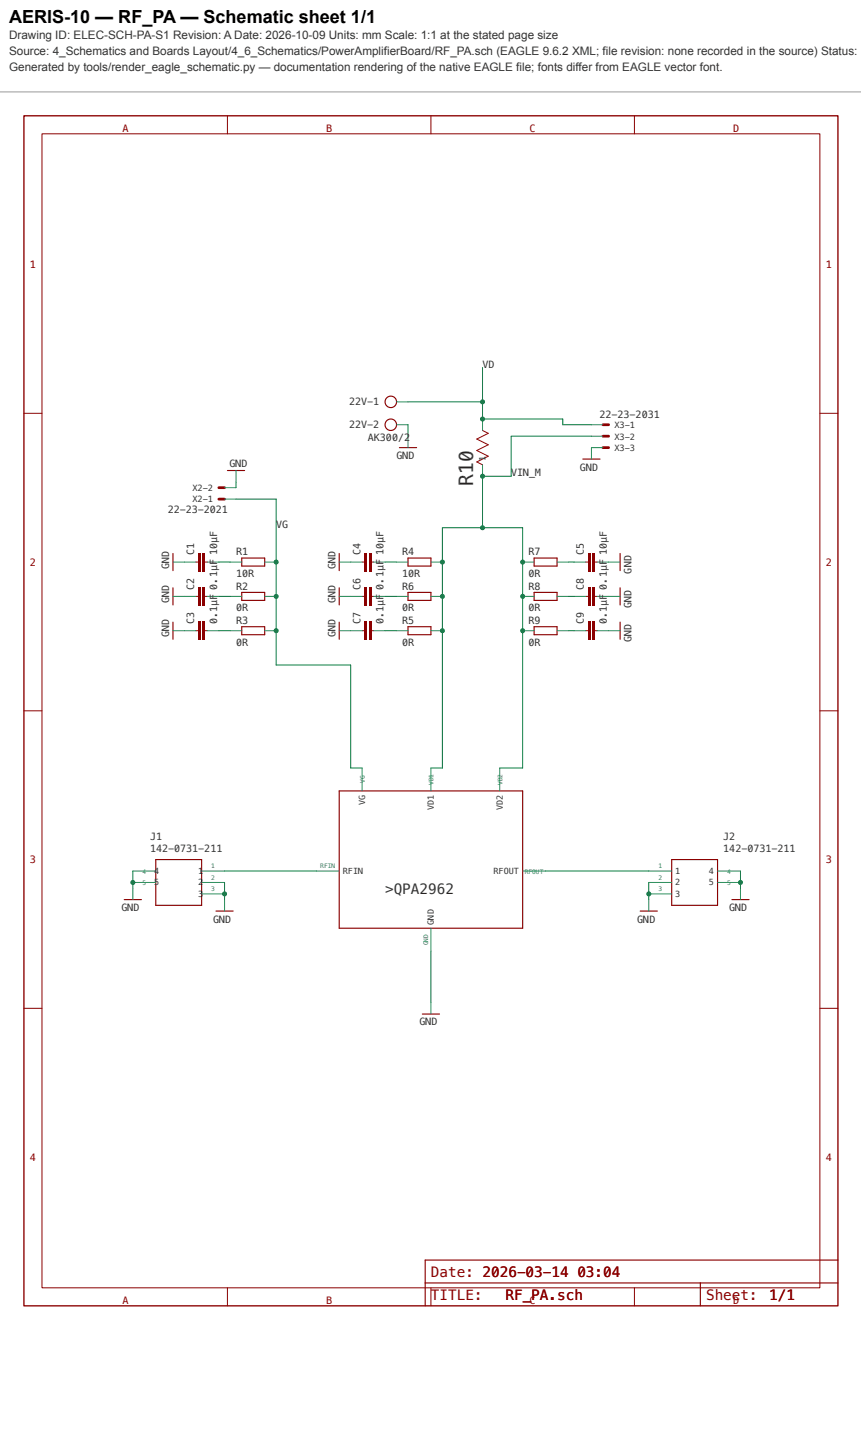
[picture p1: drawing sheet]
<svg xmlns="http://www.w3.org/2000/svg" width="191mm" height="320mm" viewBox="0 0 191 320" stroke-linecap="round" stroke-linejoin="round" font-family="sans-serif">
<path d="M0 20.4h190.9" fill="none" stroke="#999" stroke-width=".22"/>
<path d="M53.6 123.8h5.1v1.8h-5.1zM53.6 131.4h5.1v1.8h-5.1zM53.6 139.1h5.1v1.7h-5.1z" fill="none" stroke="#8b0000" stroke-width=".25"/>
<path d="M43.4 124.7h.5M45.5 124.7h.5" fill="none" stroke="#8b0000" stroke-width=".22"/>
<g fill="#8b0000">
<path d="M44.9 122.7h.6v4h-.6z"/>
<path d="M43.9 122.7h.5v4h-.5z"/>
</g>
<path d="M43.4 132.3h.5M45.5 132.3h.5" fill="none" stroke="#8b0000" stroke-width=".22"/>
<g fill="#8b0000">
<path d="M44.9 130.3h.6v4.1h-.6z"/>
<path d="M43.9 130.3h.5v4.1h-.5z"/>
</g>
<path d="M43.4 139.9h.5M45.5 139.9h.5" fill="none" stroke="#8b0000" stroke-width=".22"/>
<g fill="#8b0000">
<path d="M44.9 137.9h.6v4.1h-.6z"/>
<path d="M43.9 137.9h.5v4.1h-.5z"/>
</g>
<path d="M90.4 123.8h5.1v1.8h-5.1zM90.4 131.4h5.1v1.8h-5.1zM90.4 139.1h5.1v1.7h-5.1z" fill="none" stroke="#8b0000" stroke-width=".25"/>
<path d="M80.3 124.7h.5M82.3 124.7h.5" fill="none" stroke="#8b0000" stroke-width=".22"/>
<g fill="#8b0000">
<path d="M81.8 122.7h.5v4h-.5z"/>
<path d="M80.8 122.7h.5v4h-.5z"/>
</g>
<path d="M129.8 124.7h.5M131.9 124.7h.5" fill="none" stroke="#8b0000" stroke-width=".22"/>
<g fill="#8b0000">
<path d="M131.3 122.7h.6v4h-.6z"/>
<path d="M130.3 122.7h.5v4h-.5z"/>
</g>
<path d="M80.3 132.3h.5M82.3 132.3h.5" fill="none" stroke="#8b0000" stroke-width=".22"/>
<g fill="#8b0000">
<path d="M81.8 130.3h.5v4.1h-.5z"/>
<path d="M80.8 130.3h.5v4.1h-.5z"/>
</g>
<path d="M80.3 139.9h.5M82.3 139.9h.5" fill="none" stroke="#8b0000" stroke-width=".22"/>
<g fill="#8b0000">
<path d="M81.8 137.9h.5v4.1h-.5z"/>
<path d="M80.8 137.9h.5v4.1h-.5z"/>
</g>
<path d="M129.8 132.3h.5M131.9 132.3h.5" fill="none" stroke="#8b0000" stroke-width=".22"/>
<g fill="#8b0000">
<path d="M131.3 130.3h.6v4.1h-.6z"/>
<path d="M130.3 130.3h.5v4.1h-.5z"/>
</g>
<path d="M129.8 139.9h.5M131.9 139.9h.5" fill="none" stroke="#8b0000" stroke-width=".22"/>
<g fill="#8b0000">
<path d="M131.3 137.9h.6v4.1h-.6z"/>
<path d="M130.3 137.9h.5v4.1h-.5z"/>
</g>
<g fill="none" stroke="#8b0000" stroke-width=".25">
<path d="M88.5 99.3h3.8M50.4 104.4h3.8M129.2 101.9h3.8M38.3 122.8v3.8M38.3 130.4v3.8M38.3 138v3.9M75.2 122.8v3.8M75.2 130.4v3.8M75.2 138v3.9M118.4 123.8h5.1v1.8h-5.1zM118.4 131.4h5.1v1.8h-5.1zM118.4 139.1h5.1v1.7h-5.1z"/>
<path d="M137.4 122.8v3.8M137.4 130.4v3.8M137.4 138v3.9M75.2 175.5h40.6v30.5h-40.6zM27.5 199.6h3.8M34.5 190.7h10.2v10.2h-10.2zM148.9 190.7h10.1v10.2h-10.1zM162.2 199.6h3.8M47.9 202.2h3.8M141.9 202.2h3.8M93.6 225h3.8M185.7 279.6h-91.5v10.1"/>
<path d="M94.2 284.7h91.5M155.2 284.7v5"/>
<circle cx="86.6" cy="89.2" r="1.27"/>
<circle cx="86.6" cy="94.2" r="1.27"/>
</g>
<g fill="none" stroke="#8b0000" stroke-width=".22">
<path d="M9.3 29.7h172.4v256h-172.4zM50.4 25.7v4M95.5 25.7v4M140.6 25.7v4M5.3 91.7h4M106.9 95.5l1.3 .6-2.5 1.3 2.5 1.3-2.5 1.3 2.5 1.2-2.5 1.3 1.2 .6M181.7 91.7h4M5.3 157.7h4M181.7 157.7h4M5.3 223.7h4M181.7 223.7h4M50.4 285.7v4"/>
<path d="M95.5 285.7v4M140.6 285.7v4"/>
</g>
<path d="M133.6 94.2h1.3M133.6 96.8h1.3M133.6 99.3h1.3M48.5 110.7h1.3M48.5 108.2h1.3" fill="none" stroke="#8b0000" stroke-width=".61"/>
<path d="M5.3 25.7h180.4v264h-180.4z" fill="none" stroke="#8b0000" stroke-width=".3"/>
<g fill="none" stroke="#2e8b57" stroke-width=".22">
<path d="M87.9 89.2h2.5M87.9 94.2h2.5M90.4 96.8v2.5M106.9 93v2.5M131.1 94.2h2.5M131.1 96.8h2.5M133.6 99.3h-2.5v2.6M49.8 110.7h2.5M49.8 108.2h2.5M52.3 104.4v2.5M106.9 103.1v2.6M38.3 124.7h5.1"/>
<path d="M38.3 132.3h5.1M38.3 139.9h5.1M46 124.7h2.5M46 132.3h2.5M46 139.9h2.5M51 124.7h2.6M51 132.3h2.6M51 139.9h2.6M58.7 124.7h2.5M58.7 132.3h2.5M58.7 139.9h2.5M75.2 124.7h5.1"/>
<path d="M75.2 132.3h5.1M75.2 139.9h5.1M82.8 124.7h2.5M82.8 132.3h2.5M82.8 139.9h2.5M87.9 124.7h2.5M87.9 132.3h2.5M87.9 139.9h2.5M95.5 124.7h2.6M95.5 132.3h2.6M95.5 139.9h2.6M115.8 124.7h2.6"/>
<path d="M115.8 132.3h2.6M115.8 139.9h2.6M123.5 124.7h2.5M123.5 132.3h2.5M123.5 139.9h2.5M127.3 124.7h2.5M127.3 132.3h2.5M127.3 139.9h2.5M132.4 124.7h5M132.4 132.3h5M132.4 139.9h5M80.3 170.4v5.1"/>
<path d="M95.5 170.4v5.1M110.8 170.4v5.1M29.4 193.3h5.1M29.4 195.8h5.1M29.4 197.1v2.5M44.7 193.3h5.1M44.7 195.8h5.1M44.7 198.3h5.1M49.8 199.6v2.6M70.1 193.3h5.1M115.8 193.3h5.1M143.8 193.3h5.1"/>
<path d="M143.8 195.8h5.1M143.8 198.3h5.1M143.8 199.6v2.6M159 193.3h5.1M159 195.8h5.1M164.1 197.1v2.5M95.5 206v5M95.5 222.5v2.5"/>
</g>
<path d="M52.3 110.7h8.9v36.9h16.5v22.8h2.6" fill="none" stroke="#007a3d" stroke-width=".22"/>
<g fill="#007a3d">
<circle cx="61.2" cy="132.3" r=".55"/>
<circle cx="61.2" cy="139.9" r=".55"/>
<circle cx="61.2" cy="124.7" r=".55"/>
</g>
<path d="M48.5 124.7h2.5M48.5 132.3h2.5M48.5 139.9h2.5M29.4 193.3v3.8" fill="none" stroke="#007a3d" stroke-width=".22"/>
<circle cx="29.4" cy="195.8" r=".55" fill="#007a3d"/>
<path d="M49.8 195.8v3.8" fill="none" stroke="#007a3d" stroke-width=".22"/>
<circle cx="49.8" cy="198.3" r=".55" fill="#007a3d"/>
<path d="M143.8 195.8v3.8" fill="none" stroke="#007a3d" stroke-width=".22"/>
<circle cx="143.8" cy="198.3" r=".55" fill="#007a3d"/>
<path d="M164.1 193.3v3.8" fill="none" stroke="#007a3d" stroke-width=".22"/>
<circle cx="164.1" cy="195.8" r=".55" fill="#007a3d"/>
<path d="M90.4 94.2v2.6M131.1 96.8h-17.8v8.9h-6.4v11.4M52.3 106.9v1.3M85.3 124.7h2.6M85.3 132.3h2.6M85.3 139.9h2.6M95.5 170.4h2.6v-53.3h17.7v53.3h-5M95.5 211v11.5" fill="none" stroke="#007a3d" stroke-width=".22"/>
<g fill="#007a3d">
<circle cx="98.1" cy="124.7" r=".55"/>
<circle cx="98.1" cy="139.9" r=".55"/>
<circle cx="98.1" cy="132.3" r=".55"/>
<circle cx="115.8" cy="124.7" r=".55"/>
<circle cx="115.8" cy="132.3" r=".55"/>
<circle cx="115.8" cy="139.9" r=".55"/>
<circle cx="107" cy="117.1" r=".55"/>
<circle cx="107" cy="105.7" r=".55"/>
</g>
<path d="M90.4 89.2h16.5M106.9 81.5v11.5h17.8v1.2h6.4M126 124.7h1.3M126 132.3h1.3M126 139.9h1.3" fill="none" stroke="#007a3d" stroke-width=".22"/>
<g fill="#007a3d">
<circle cx="107" cy="93" r=".55"/>
<circle cx="107" cy="89.2" r=".55"/>
</g>
<path d="M49.8 193.3h20.3M120.9 193.3h22.9" fill="none" stroke="#007a3d" stroke-width=".22"/>
<text font-size="4.4" fill="#333" x="104.9" y="107.9" transform="rotate(-90 104.9 107.9)">R10</text>
<text font-size="4" x="2" y="5">AERIS-10 — RF_PA — Schematic sheet 1/1</text>
<text font-size="3.2" fill="#333" x="85.3" y="198.3">&gt;QPA2962</text>
<g font-size="3.2" fill="#8b0000">
<text x="95.5" y="283.4">Date: 2026-03-14</text>
<text x="106.9" y="283.4">2026-03-14</text>
<text x="128" y="283.4">03:04</text>
<text x="95.5" y="288.5">TITLE:</text>
<text x="112" y="288.5">RF_PA.sch</text>
<text x="156.5" y="288.5">Sheet:</text>
<text x="170.5" y="288.5">1/1</text>
</g>
<g font-size="2.6" fill="#333">
<text x="2" y="8.6">Drawing ID: ELEC-SCH-PA-S1 Revision: A Date: 2026-10-09 Units: mm Scale: 1:1 at the stated page size</text>
<text x="2" y="12.2">Source: 4_Schematics and Boards Layout/4_6_Schematics/PowerAmplifierBoard/RF_PA.sch (EAGLE 9.6.2 XML; file revision: none recorded in the source) Status:</text>
<text x="2" y="15.8">Generated by tools/render_eagle_schematic.py — documentation rendering of the native EAGLE file; fonts differ from EAGLE vector font.</text>
</g>
<g font-size="2.2" fill="#8b0000">
<text x="27.2" y="29.3">A</text>
<text x="72.3" y="29.3">B</text>
<text x="117.4" y="29.3">C</text>
<text x="162.5" y="29.3">D</text>
<text x="6.6" y="59.5">1</text>
<text x="183" y="59.5">1</text>
<text x="6.6" y="125.5">2</text>
<text x="183" y="125.5">2</text>
<text x="6.6" y="191.5">3</text>
<text x="183" y="191.5">3</text>
<text x="6.6" y="257.5">4</text>
<text x="183" y="257.5">4</text>
<text x="27.2" y="289.3">A</text>
<text x="72.3" y="289.3">B</text>
<text x="117.4" y="289.3">C</text>
<text x="162.5" y="289.3">D</text>
</g>
<g font-size="2.2" fill="#333">
<text x="106.9" y="81.5">VD</text>
<text x="77.4" y="90">22V-1</text>
<text x="77.4" y="95.1">22V-2</text>
<text x="132.9" y="92.8">22-23-2031</text>
<text x="81.5" y="97.9">AK300/2</text>
<text x="87.9" y="101.9">GND</text>
<text x="50.8" y="103.6">GND</text>
<text x="113.3" y="105.7">VIN_M</text>
<text x="128.6" y="104.4">GND</text>
<text x="37.2" y="113.8">22-23-2021</text>
<text x="61.2" y="117.1">VG</text>
<text x="43" y="123.2" transform="rotate(-90 43 123.2)">C1</text>
<text x="48.1" y="123.2" transform="rotate(-90 48.1 123.2)">10µF</text>
<text x="52.3" y="123.2">R1</text>
<text x="79.9" y="123.2" transform="rotate(-90 79.9 123.2)">C4</text>
<text x="85" y="123.2" transform="rotate(-90 85 123.2)">10µF</text>
<text x="89.2" y="123.2">R4</text>
<text x="117.1" y="123.2">R7</text>
<text x="129.4" y="123.2" transform="rotate(-90 129.4 123.2)">C5</text>
<text x="134.5" y="123.2" transform="rotate(-90 134.5 123.2)">10µF</text>
<text x="37.5" y="126.2" transform="rotate(-90 37.5 126.2)">GND</text>
<text x="43" y="130.8" transform="rotate(-90 43 130.8)">C2</text>
<text x="48.1" y="130.8" transform="rotate(-90 48.1 130.8)">0.1µF</text>
<text x="52.3" y="130.8">R2</text>
<text x="52.3" y="128">10R</text>
<text x="74.3" y="126.2" transform="rotate(-90 74.3 126.2)">GND</text>
<text x="79.9" y="130.8" transform="rotate(-90 79.9 130.8)">C6</text>
<text x="85" y="130.8" transform="rotate(-90 85 130.8)">0.1µF</text>
<text x="89.2" y="130.8">R6</text>
<text x="89.2" y="128">10R</text>
<text x="117.1" y="130.8">R8</text>
<text x="117.1" y="128">0R</text>
<text x="129.4" y="130.8" transform="rotate(-90 129.4 130.8)">C8</text>
<text x="134.5" y="130.8" transform="rotate(-90 134.5 130.8)">0.1µF</text>
<text x="140" y="127.3" transform="rotate(-90 140 127.3)">GND</text>
<text x="37.5" y="133.8" transform="rotate(-90 37.5 133.8)">GND</text>
<text x="52.3" y="135.6">0R</text>
<text x="74.3" y="133.8" transform="rotate(-90 74.3 133.8)">GND</text>
<text x="89.2" y="135.6">0R</text>
<text x="117.1" y="135.6">0R</text>
<text x="140" y="134.9" transform="rotate(-90 140 134.9)">GND</text>
<text x="37.5" y="141.4" transform="rotate(-90 37.5 141.4)">GND</text>
<text x="43" y="138.4" transform="rotate(-90 43 138.4)">C3</text>
<text x="48.1" y="138.4" transform="rotate(-90 48.1 138.4)">0.1µF</text>
<text x="52.3" y="138.4">R3</text>
<text x="52.3" y="143.2">0R</text>
<text x="74.3" y="141.4" transform="rotate(-90 74.3 141.4)">GND</text>
<text x="79.9" y="138.4" transform="rotate(-90 79.9 138.4)">C7</text>
<text x="85" y="138.4" transform="rotate(-90 85 138.4)">0.1µF</text>
<text x="89.2" y="138.4">R5</text>
<text x="89.2" y="143.2">0R</text>
<text x="117.1" y="138.4">R9</text>
<text x="117.1" y="143.2">0R</text>
<text x="129.4" y="138.4" transform="rotate(-90 129.4 138.4)">C9</text>
<text x="134.5" y="138.4" transform="rotate(-90 134.5 138.4)">0.1µF</text>
<text x="140" y="142.5" transform="rotate(-90 140 142.5)">GND</text>
<text x="33.3" y="186.4">J1</text>
<text x="33.3" y="189">142-0731-211</text>
<text x="160.3" y="186.4">J2</text>
<text x="160.3" y="189">142-0731-211</text>
<text x="26.9" y="202.2">GND</text>
<text x="161.6" y="202.2">GND</text>
<text x="47.2" y="204.7">GND</text>
<text x="141.3" y="204.7">GND</text>
<text x="93" y="227.5">GND</text>
</g>
<g font-size="1.9" fill="#333">
<text x="136.2" y="95">X3-1</text>
<text x="136.2" y="97.5">X3-2</text>
<text x="136.2" y="100.1">X3-3</text>
<text x="107.6" y="102.3" transform="rotate(-90 107.6 102.3)">1</text>
<text x="42.6" y="111.5">X2-1</text>
<text x="42.6" y="108.9">X2-2</text>
<text x="80.9" y="178.5" transform="rotate(-90 80.9 178.5)">VG</text>
<text x="96.2" y="179.7" transform="rotate(-90 96.2 179.7)">VD1</text>
<text x="111.4" y="179.7" transform="rotate(-90 111.4 179.7)">VD2</text>
<text x="34.2" y="193.9">4</text>
<text x="34.2" y="196.5">5</text>
<text x="43.9" y="193.9">1</text>
<text x="43.9" y="196.5">2</text>
<text x="76" y="193.9">RFIN</text>
<text x="109.4" y="193.9">RFOUT</text>
<text x="149.7" y="193.9">1</text>
<text x="149.7" y="196.5">2</text>
<text x="157.1" y="193.9">4</text>
<text x="157.1" y="196.5">5</text>
<text x="43.9" y="199">3</text>
<text x="149.7" y="199">3</text>
<text x="96.2" y="205.2" transform="rotate(-90 96.2 205.2)">GND</text>
</g>
<g font-size="1.4" fill="#1f5f8b">
<text x="80.9" y="173.8" transform="rotate(-90 80.9 173.8)">VG</text>
<text x="96.1" y="174.2" transform="rotate(-90 96.1 174.2)">VD1</text>
<text x="111.4" y="174.2" transform="rotate(-90 111.4 174.2)">VD2</text>
<text x="31.6" y="193.9">4</text>
<text x="31.6" y="196.4">5</text>
<text x="46.8" y="192.7">1</text>
<text x="46.8" y="195.2">2</text>
<text x="46.8" y="197.7">3</text>
<text x="71" y="192.7">RFIN</text>
<text x="116.3" y="193.9">RFOUT</text>
<text x="145.9" y="192.7">1</text>
<text x="145.9" y="195.2">2</text>
<text x="145.9" y="197.7">3</text>
<text x="161.2" y="193.9">4</text>
<text x="161.2" y="196.4">5</text>
<text x="94.9" y="209.7" transform="rotate(-90 94.9 209.7)">GND</text>
</g>
</svg>
